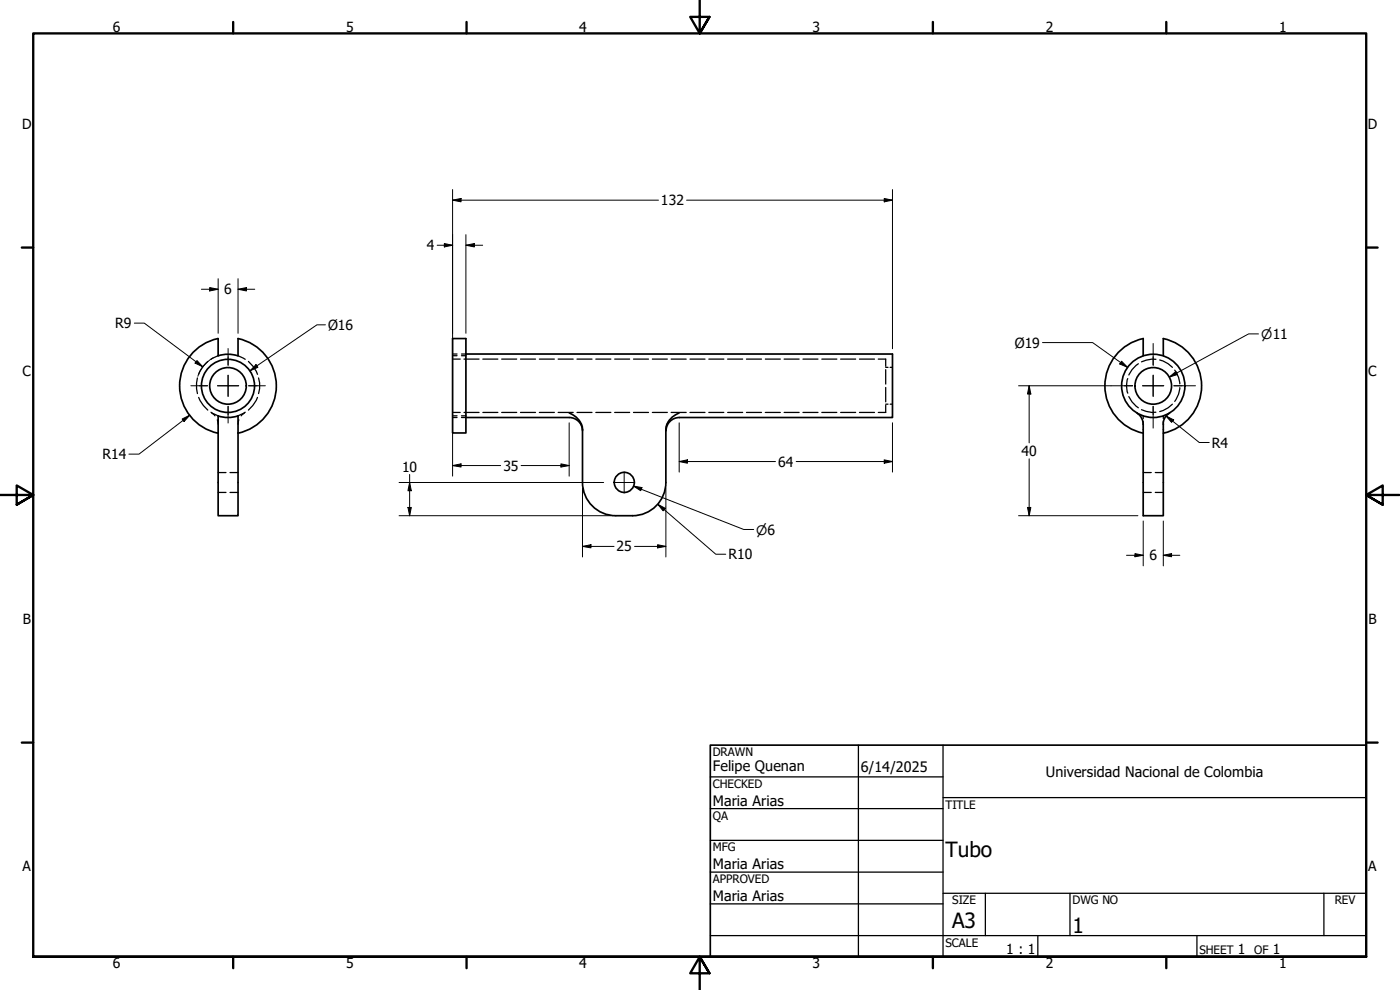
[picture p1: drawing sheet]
<svg xmlns="http://www.w3.org/2000/svg" width="420mm" height="297mm" viewBox="0 0 420 297" stroke-linecap="round" stroke-linejoin="round" font-family="sans-serif">
<!-- layer: Hidden (ANSI) -->
<g fill="none" stroke="#000" stroke-width=".38">
<path d="M59.2 113.4l-.2 1.5 .2 3.2M59.6 119.2a10 10 0 0 0 2.8 3.8M62.4 108.4a9.6 9.6 0 0 0-2.8 3.9M65.5 106.7l-2.2 1.1M71.4 106.7l2.2 1.1M74.5 108.4a9.6 9.6 0 0 1 2.8 3.9M77.3 119.2a10 10 0 0 1-2.8 3.8M77.6 113.4l.3 1.5v1.7l-.3 1.5M135.8 106.2h1.4M135.8 106.7h1.4M135.8 107.7h2.3M138.5 106.2h1.3"/>
<path d="M138.5 106.7h1.3M139.3 107.7h4.5M144.9 107.7h4.5M150.6 107.7h4.5M156.2 107.7h4.5M161.9 107.7h4.5M167.5 107.7h4.5M173.2 107.7h4.5M178.8 107.7h4.5M184.5 107.7h4.5M190.1 107.7h4.5M195.8 107.7h4.5"/>
<path d="M201.4 107.7h4.5M207.1 107.7h4.5M212.7 107.7h4.5M218.4 107.7h4.5M224 107.7h4.5M229.7 107.7h4.5M235.3 107.7h4.5M241 107.7h4.5M246.6 107.7h4.5M252.3 107.7h4.5M257.9 107.7h4.5M263.6 107.7h2.2v2.2"/>
<path d="M265.8 110.2h.7M265.8 110.9v4.3M265.8 116.3v4.3M267.1 110.2h.7M338.5 113.6a6.5 6.5 0 0 0 0 4.4M338.8 119a8 8 0 0 0 2.8 3.4M341.6 109.1a8 8 0 0 0-2.8 3.4M346.9 107.8l-1.2-.1-3.1 .9M348 108l2.6 1.1 1.3 1.1M352.6 111a7.5 7.5 0 0 1 1.5 4.2M354.1 116.3a7.5 7.5 0 0 1-1.5 4.1M63.3 123.7l2.2 1.1"/>
<path d="M63.5 123.9l1 .9M65.2 126l.3 1.3M71.7 126l-.3 1.3M73.4 123.9l-1 .9M73.6 123.7l-2.2 1.1M135.8 125.3h1.4M135.8 124.8h1.4M135.8 123.7h2.3M138.5 125.3h1.3M138.5 124.8h1.3M139.3 123.7h4.5M144.9 123.7h4.5"/>
<path d="M150.6 123.7h4.5M156.2 123.7h4.5M161.9 123.7h4.5M167.5 123.7h4.5M173.2 123.7h4.5M178.8 123.7h4.5M184.5 123.7h4.5M190.1 123.7h4.5M195.8 123.7h4.5M201.4 123.7h4.5M207.1 123.7h4.5M212.7 123.7h4.5"/>
<path d="M218.4 123.7h4.5M224 123.7h4.5M229.7 123.7h4.5M235.3 123.7h4.5M241 123.7h4.5M246.6 123.7h4.5M252.3 123.7h4.5M257.9 123.7h4.5M265.8 121.3h.7M265.8 121.6v2.1h-2.2M267.1 121.3h.7M342.6 122.9l3.1 .8h1.2"/>
<path d="M343.1 124.8v.8M343.1 126.5v.8M349.1 124.8v.8M349.1 126.5v.8M351.9 121.3l-1.3 1.1-2.6 1.1M65.5 141.8h2.3M65.5 147.8h2.3M69 141.8h2.4M69 147.8h2.4M343.1 141.8h2.4M343.1 147.8h2.4M346.7 141.8h2.4"/>
<path d="M346.7 147.8h2.4"/>
</g>
<!-- layer: Visible (ANSI) -->
<g fill="none" stroke="#000" stroke-width=".51">
<path d="M65.4 101.6a14.5 14.5 0 0 0-11.5 14.2 14.5 14.5 0 0 0 11.5 14.2M65.4 106.8a10 10 0 0 1 6-.1v-5.1a14.5 14.5 0 0 1 11.5 14.2 14.5 14.5 0 0 1-11.5 14.2M65.5 101.6v5.1M135.8 101.6h4v28.3h-4zM139.8 106.2h128v19.1h-63.9a4 4 0 0 0-4 3.9M343.1 106.7v-5.1a14.5 14.5 0 0 0-11.5 14.2 14.5 14.5 0 0 0 11.5 14.2M349.1 106.7v-5.1a14.5 14.5 0 0 1 11.5 14.2 14.5 14.5 0 0 1-11.5 14.2M65.5 124.8v29.9h5.9v-29.9a9.3 9.3 0 0 1-6 0M139.8 125.3h31a4 4 0 0 1 4 3.9M170.8 123.9a5.8 5.8 0 0 1 4 5v15.9a10 10 0 0 0 10 9.9M203.8 123.9a5.8 5.8 0 0 0-4 5v15.9a10 10 0 0 1-10 9.9M341.2 123.9a4.1 4.1 0 0 1 1.9 3.4v27.4h6v-27.4a3.6 3.6 0 0 1 1.9-3.4"/>
<path d="M184.8 154.7h5.1"/>
<circle cx="68.4" cy="115.8" r="8"/>
<circle cx="68.4" cy="115.8" r="5.5"/>
<circle cx="346.1" cy="115.8" r="9.5"/>
<circle cx="346.1" cy="115.8" r="5.5"/>
<circle cx="187.4" cy="144.7" r="3"/>
</g>
<!-- layer: Border (ANSI) -->
<g fill="none" stroke="#000" stroke-width=".7">
<path d="M70 6.6v3.4M140 6.6v3.4M210 0v10l-2.9-4.9h5.8l-2.9 4.9 2.9-4.9M280 6.6v3.4M350 6.6v3.4M6.5 74.3h3.5M410 74.3h3.4M0 148.5h10l-5-2.8v5.7l5-2.9-5 2.9M420 148.5h-10l5-2.8v5.7l-5-2.9 5 2.9M6.5 222.8h3.5M410 222.8h3.4M10 287.1v-277.1h400v277.1h-400h400"/>
<path d="M70 287.1v3.4M140 287.1v3.4M212.9 292l-2.9-4.9 2.9 4.9h-5.8l2.9-4.9v9.9M280 287.1v3.4M350 287.1v3.4"/>
</g>
<!-- layer: Title (ANSI) -->
<g fill="none" stroke="#000" stroke-width=".38">
<path d="M213.2 233.1h69.8M257.6 223.6v63.5M283 239.3h127M283 223.6v63.5M213.2 242.6h69.8M213.2 252.1h69.8M213.2 261.7h69.8M213.2 271.2h69.8M283 268h127M295.7 268v12.7M321.1 268v12.7M397.3 268v12.7"/>
<path d="M213.2 280.7h196.8M311.5 280.7v6.4M359.2 280.7v6.4"/>
</g>
<path d="M213.2 223.6h196.8v63.5h-196.8z" fill="none" stroke="#000" stroke-width=".51"/>
<!-- layer: Center Mark (ANSI) -->
<g fill="none" stroke="#000" stroke-width=".3">
<path d="M57.3 115.7h5M65.3 115.7h6.3M68.5 104.6v5M68.5 112.6v6.3M74.6 115.7h5M333.4 115.7h6.5M342.9 115.7h6.3M346.1 103v6.6M346.1 112.6v6.3M352.3 115.7h6.5M68.5 121.9v5M346.1 121.9v6.5"/>
<path d="M184.1 144.8h6.4M187.3 141.6v6.3"/>
</g>
<!-- layer: Dimension (ANSI) -->
<g fill="none" stroke="#000" stroke-width=".3">
<path d="M135.8 56.9v48.2M265.4 59.5l2.4 .6-2.4 .5zM267.8 56.9v47.7M131.2 73.6h4.6M133.3 73.1l2.5 .5-2.5 .5zM135.8 60.1l2.6-.6v1.1zM135.8 60.1h61.8M139.8 73.6l2.6-.5v1zM139.8 73.6h5M139.8 70.4v29.6M206.1 60.1h61.7M40.3 97h3l17.5 13"/>
<path d="M60.5 86.8h5M62.9 86.3l2.6 .5-2.6 .5zM65.5 83.6v16.4M71.4 86.8l2.6-.5v1zM71.4 86.8h5.1M71.4 83.6v16.4M97.7 97.5h-2.6l-20 13.7M59.1 108.2l1.7 1.8-2.3-1zM64 107.4a9.5 9.5 0 0 0-4.6 5.5M76.8 109.4l.6 .8-2.3 1zM305.7 115.7h27.7M308.9 115.7l.5 2.5h-1z"/>
<path d="M308.9 115.7v17.2M312.9 102.8h15l10.5 7.4M336.6 108.4l1.8 1.8-2.4-1zM350.9 113.1l2-1.6 .5 .9zM377.7 100.2h-3l-23.8 12.9M54.7 125.7l2.3-1.1-1.8 1.9zM57 124.6l-15.3 11.7h-3M135.8 139.7l2.6-.5v.9zM135.8 126.4v16.5M135.8 139.7h14.4M156.4 139.7h14.4M168.3 139.2l2.5 .5-2.5 .4z"/>
<path d="M170.8 126.9v16M203.8 138.5l2.5-.5v1zM203.8 138.5h28.9M203.8 126.9v14.8M239 138.5h28.8M265.4 138l2.4 .5-2.4 .5zM267.8 126.9v14.8M308.9 137.7v17M349.9 124.8l2.3 1.2-.6 .7zM349.9 124.8l10 8h3M119.8 154.7h63.5M119.8 144.8h61.4"/>
<path d="M122.4 152.3h1l-.5 2.4zM122.9 144.8l.5 2.4h-1zM122.9 142.4v12.3M174.8 146.4v20.7M190.1 145.8l2.6 .5-.4 .9zM190.1 145.8l33.1 13.1h3M197.4 151.3l2.2 1.2-.6 .8zM197.4 151.3l17.4 15h3M199.8 146.4v20.7M305.7 154.7h35.8M308.4 152.3h1l-.5 2.4zM343.1 156.3v13.5"/>
<path d="M349.1 156.3v13.5M174.8 163.9l2.6-.5v1zM174.8 163.9h9.5M190.4 163.9h9.4M197.4 163.4l2.4 .5-2.4 .5zM338.1 166.6h5M340.6 166.1l2.5 .5-2.5 .5zM349.1 166.6l2.5-.5v1zM349.1 166.6h5"/>
</g>
<g fill="#000">
<path d="M135.8 60.1l2.6-.6v1.1zM133.3 73.1l2.5 .5-2.5 .5zM139.8 73.6l2.6-.5v1zM265.4 59.5l2.4 .6-2.4 .5zM62.9 86.3l2.6 .5-2.6 .5zM71.4 86.8l2.6-.5v1zM59.1 108.2l1.7 1.8-2.3-1zM76.8 109.4l.6 .8-2.3 1zM308.9 115.7l.5 2.5h-1zM336.6 108.4l1.8 1.8-2.4-1zM350.9 113.1l2-1.6 .5 .9zM54.7 125.7l2.3-1.1-1.8 1.9z"/>
<path d="M135.8 139.7l2.6-.5v.9zM203.8 138.5l2.5-.5v1zM265.4 138l2.4 .5-2.4 .5zM349.9 124.8l2.3 1.2-.6 .7zM122.4 152.3h1l-.5 2.4zM122.9 144.8l.5 2.4h-1zM168.3 139.2l2.5 .5-2.5 .4zM190.1 145.8l2.6 .5-.4 .9zM197.4 151.3l2.2 1.2-.6 .8zM308.4 152.3h1l-.5 2.4zM174.8 163.9l2.6-.5v1zM197.4 163.4l2.4 .5-2.4 .5z"/>
<path d="M340.6 166.1l2.5 .5-2.5 .5zM349.1 166.6l2.5-.5v1z"/>
</g>
<g font-size="6.3">
<text x="283.8" y="257">Tubo</text>
<text x="285.8" y="278.6">A3</text>
<text x="321.9" y="280">1</text>
</g>
<g font-size="4.3">
<text x="213.9" y="231.4">Felipe Quenan</text>
<text x="258.4" y="231.6">6/14/2025</text>
<text x="313.9" y="233">Universidad Nacional de Colombia</text>
<text x="213.9" y="241.7">Maria Arias</text>
<text x="213.9" y="260.8">Maria Arias</text>
<text x="213.9" y="270.3">Maria Arias</text>
</g>
<g font-size="4.2">
<text x="33.8" y="9.6">6</text>
<text x="103.9" y="9.6">5</text>
<text x="173.9" y="9.6">4</text>
<text x="243.8" y="9.6">3</text>
<text x="313.9" y="9.6">2</text>
<text x="383.9" y="9.6">1</text>
<text x="6.7" y="38.7">D</text>
<text x="410.5" y="38.7">D</text>
<text x="198.4" y="61.6">132</text>
<text x="128.1" y="75.1">4</text>
<text x="67.3" y="88.3">6</text>
<text x="34.6" y="98.5">R9</text>
<text x="98.5" y="99">Ø16</text>
<text x="304.5" y="104.3">Ø19</text>
<text x="6.8" y="113">C</text>
<text x="410.7" y="113">C</text>
<text x="30.7" y="137.8">R14</text>
<text x="306.6" y="136.8">40</text>
<text x="363.7" y="134.3">R4</text>
<text x="120.6" y="141.5">10</text>
<text x="151.1" y="141.2">35</text>
<text x="233.6" y="140">64</text>
<text x="185" y="165.5">25</text>
<text x="218.6" y="167.8">R10</text>
<text x="344.9" y="168.1">6</text>
<text x="6.9" y="187.2">B</text>
<text x="410.7" y="187.2">B</text>
<text x="6.8" y="261.4">A</text>
<text x="410.7" y="261.4">A</text>
<text x="302" y="286.3">1 : 1</text>
<text x="371.5" y="286.2">1</text>
<text x="382" y="286.2">1</text>
<text x="33.8" y="290.5">6</text>
<text x="103.9" y="290.5">5</text>
<text x="173.9" y="290.5">4</text>
<text x="243.8" y="290.5">3</text>
<text x="313.9" y="290.5">2</text>
<text x="383.9" y="290.5">1</text>
</g>
<g font-size="3.9">
<text x="378.5" y="101.7">⌀11</text>
<text x="226.9" y="160.4">⌀6</text>
</g>
<g font-size="3.5">
<text x="213.9" y="226.9">DRAWN</text>
<text x="213.9" y="236.4">CHECKED</text>
<text x="213.9" y="245.9">QA</text>
<text x="283.8" y="242.6">TITLE</text>
<text x="213.9" y="255.4">MFG</text>
<text x="213.9" y="265">APPROVED</text>
<text x="285.8" y="271.3">SIZE</text>
<text x="321.9" y="271.3">DWG NO</text>
<text x="400.6" y="271.3">REV</text>
<text x="283.8" y="284">SCALE</text>
<text x="360" y="286.2">SHEET</text>
<text x="376.4" y="286.2">OF</text>
</g>
</svg>
